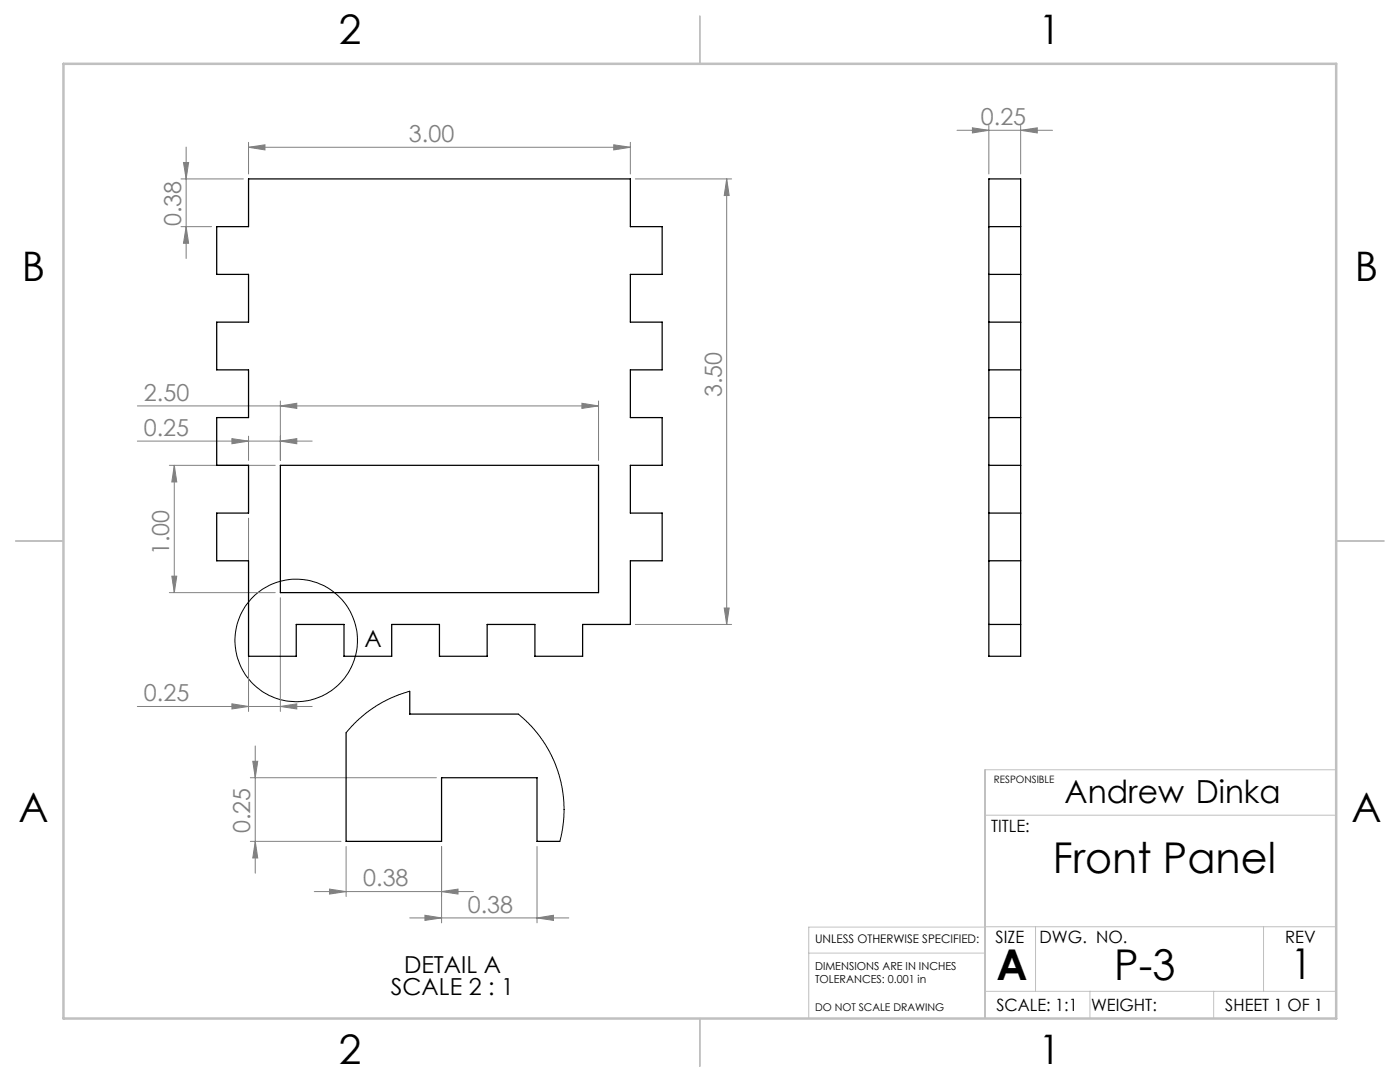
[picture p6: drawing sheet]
<svg xmlns="http://www.w3.org/2000/svg" width="279mm" height="216mm" viewBox="0 0 279 216" stroke-linecap="round" stroke-linejoin="round" font-family="sans-serif">
<circle cx="59.1" cy="127.8" r="12.2" fill="none" stroke="#000" stroke-width=".2"/>
<g fill="none" stroke="#808080" stroke-width=".2">
<path d="M36.1 35.7h12.5M36.6 32.4h1l-.5 3.3zM37.1 29.4v22.2M49.6 29.4l3.3-.5v1zM49.6 28.4v6.3M49.6 29.4h76.2M122.5 28.9l3.3 .5-3.3 .5zM125.8 28.4v6.3M126.8 35.7h19.2M145 35.7v88.9M145 35.7l.5 3.3h-1zM191 26h19"/>
<path d="M194.1 25.5l3.2 .5-3.2 .5zM197.3 25v9.7M203.7 26l3.3-.5v1zM203.7 25v9.7M36.1 45.2h6.1M37.1 45.2l.5 3.3h-1zM27.4 81h92.1M27.4 88h34.9M33.8 92.9h21.1M34.8 92.9v25.4M34.8 92.9l.5 3.3h-1zM46.3 87.5l3.3 .5-3.3 .5z"/>
<path d="M49.6 87v4.9M56 81l3.2-.5v1zM56 88l3.2-.5v1zM56 80v11.9M116.1 80.5l3.4 .5-3.4 .5zM119.5 80v11.9M33.8 118.3h21.1M34.3 115h1l-.5 3.3zM49.6 103.4v38.6M56 119.3v22.7M126.8 124.6h19.2M144.5 121.3h1l-.5 3.3z"/>
<path d="M27.4 141h34.9M46.3 140.4l3.3 .6-3.3 .5zM50 155.2h37.1M50.4 151.9h1l-.5 3.3zM50.9 148.8v25.4M56 141l3.2-.6v1.1zM50 167.9h18.1M50.9 167.9l.5 3.3h-1zM62.7 177.9h31.8M65.8 177.4l3.3 .5-3.3 .5zM69.1 168.9v10M88.1 177.9l3.3-.5v1z"/>
<path d="M88.1 168.9v15.3M107.2 168.9v15.3M81.8 183.2h31.7M84.8 182.6l3.3 .6-3.3 .5zM107.2 183.2l3.3-.6v1.1z"/>
</g>
<path d="M266.7 153.6h-70.1v49.6M196.6 162.7h70.1M161.4 190.2h35.2M196.6 185h-35.2v18.2M196.6 197.8h70.1M196.6 184.9h70.1M206.7 184.9v12.9M217.5 197.8v5.4M242.2 197.8v5.4M252.2 184.9v12.9" fill="none" stroke="#c0c0c0" stroke-width=".2"/>
<path d="M139.7 3.2v9.5M3.1 107.9h9.6M266.7 107.9h9.5M139.7 203.2v9.6" fill="none" stroke="#c0c0c0" stroke-width=".25"/>
<path d="M12.7 12.7h254v190.5h-254z" fill="none" stroke="#c0c0c0" stroke-width=".5"/>
<g fill="#808080">
<path d="M49.6 29.4l3.3-.5v1zM122.5 28.9l3.3 .5-3.3 .5zM194.1 25.5l3.2 .5-3.2 .5zM203.7 26l3.3-.5v1zM84.8 182.6l3.3 .6-3.3 .5zM107.2 183.2l3.3-.6v1.1z"/>
<path d="M116.1 80.5l3.4 .5-3.4 .5zM56 81l3.2-.5v1zM56 88l3.2-.5v1zM46.3 87.5l3.3 .5-3.3 .5zM56 141l3.2-.6v1.1zM46.3 140.4l3.3 .6-3.3 .5z"/>
<path d="M144.5 121.3h1l-.5 3.3zM145 35.7l.5 3.3h-1z"/>
<path d="M50.9 167.9l.5 3.3h-1zM50.4 151.9h1l-.5 3.3z"/>
<path d="M36.6 32.4h1l-.5 3.3zM37.1 45.2l.5 3.3h-1zM34.8 92.9l.5 3.3h-1zM34.3 115h1l-.5 3.3z"/>
<path d="M65.8 177.4l3.3 .5-3.3 .5zM88.1 177.9l3.3-.5v1z"/>
</g>
<g fill="none" stroke="#000" stroke-width=".25">
<path d="M49.6 35.7h76.2v9.5h6.4v9.6h-6.4v9.5h6.4v9.5h-6.4v9.5h6.4v9.6h-6.4v9.5h6.4v9.5h-6.4v12.7h-9.5v6.4h-9.5v-6.4h-9.6v6.4h-9.5v-6.4h-9.5v6.4h-9.5v-6.4h-9.6v6.4h-9.5v-19.1h-6.3v-9.5h6.3v-9.5h-6.3v-9.6h6.3v-9.5h-6.3v-9.5h6.3v-9.5h-6.3v-9.6h6.3zM197.3 35.7h6.4v95.3h-6.4zM197.3 45.2h6.4M197.3 54.8h6.4M197.3 64.3h6.4M197.3 73.8h6.4M56 92.9h63.5v25.4h-63.5zM197.3 92.9h6.4M197.3 83.3h6.4M197.3 102.4h6.4M197.3 111.9h6.4M81.8 137.9v4.6h21.6"/>
<path d="M197.3 124.6h6.4M69.1 146.2v21.7h19v-12.7h19.1v12.7h4.5"/>
</g>
<path d="M81.8 137.9l-3.7 1.3-3.1 1.7-3.3 2.5-2.6 2.8M103.4 142.5l2.5 2.3 2.4 2.9 1.8 3 1.2 3.1 .8 3.2 .5 3.9-.1 3-.8 4" fill="none" stroke="#000" stroke-width=".2"/>
<g font-size="8.5">
<text x="210.1" y="174.2">Front Panel</text>
<text x="198.9" y="195.5">A</text>
<text x="222.4" y="195.5">P-3</text>
<text x="257.6" y="195.4">1</text>
</g>
<g font-size="8.1">
<text x="67.6" y="8.9">2</text>
<text x="207.3" y="8.9">1</text>
<text x="4.4" y="56.2">B</text>
<text x="270.4" y="56.2">B</text>
<text x="3.7" y="164.1">A</text>
<text x="269.7" y="164.1">A</text>
<text x="67.6" y="212.4">2</text>
<text x="207.3" y="212.4">1</text>
</g>
<text font-size="6.3" x="212.4" y="160.3">Andrew Dinka</text>
<g font-size="4.7" fill="#808080">
<text x="81.6" y="28.4">3.00</text>
<text x="195.8" y="25">0.25</text>
<text x="36.1" y="45.1" transform="rotate(-90 36.1 45.1)">0.38</text>
<text x="28.7" y="80">2.50</text>
<text x="144" y="79.2" transform="rotate(-90 144 79.2)">3.50</text>
<text x="28.7" y="87">0.25</text>
<text x="33.8" y="110.8" transform="rotate(-90 33.8 110.8)">1.00</text>
<text x="28.7" y="139.9">0.25</text>
<text x="49.9" y="166.3" transform="rotate(-90 49.9 166.3)">0.25</text>
<text x="72.5" y="176.9">0.38</text>
<text x="93.3" y="182.1">0.38</text>
</g>
<g font-size="4.7">
<text x="72.7" y="129.1">A</text>
<text x="80.6" y="194.1">DETAIL A</text>
<text x="78" y="198.6">SCALE 2 : 1</text>
</g>
<g font-size="3.4">
<text x="197.8" y="166">TITLE:</text>
<text x="198.7" y="188.1">SIZE</text>
<text x="207.5" y="188.1">DWG. NO.</text>
<text x="256.5" y="188.2">REV</text>
<text x="198.8" y="201.7">SCALE: 1:1</text>
<text x="217.7" y="201.8">WEIGHT:</text>
<text x="244.5" y="201.7">SHEET 1 OF 1</text>
</g>
<text font-size="2.4" x="162.7" y="188.1">UNLESS OTHERWISE SPECIFIED:</text>
<g font-size="2.2">
<text x="162.7" y="193.6">DIMENSIONS ARE IN INCHES</text>
<text x="162.7" y="196.2">TOLERANCES: 0.001 in</text>
</g>
<text font-size="2.1" x="162.7" y="201.7">DO NOT SCALE DRAWING</text>
<text font-size="2" x="198.3" y="156.2">RESPONSIBLE</text>
</svg>
